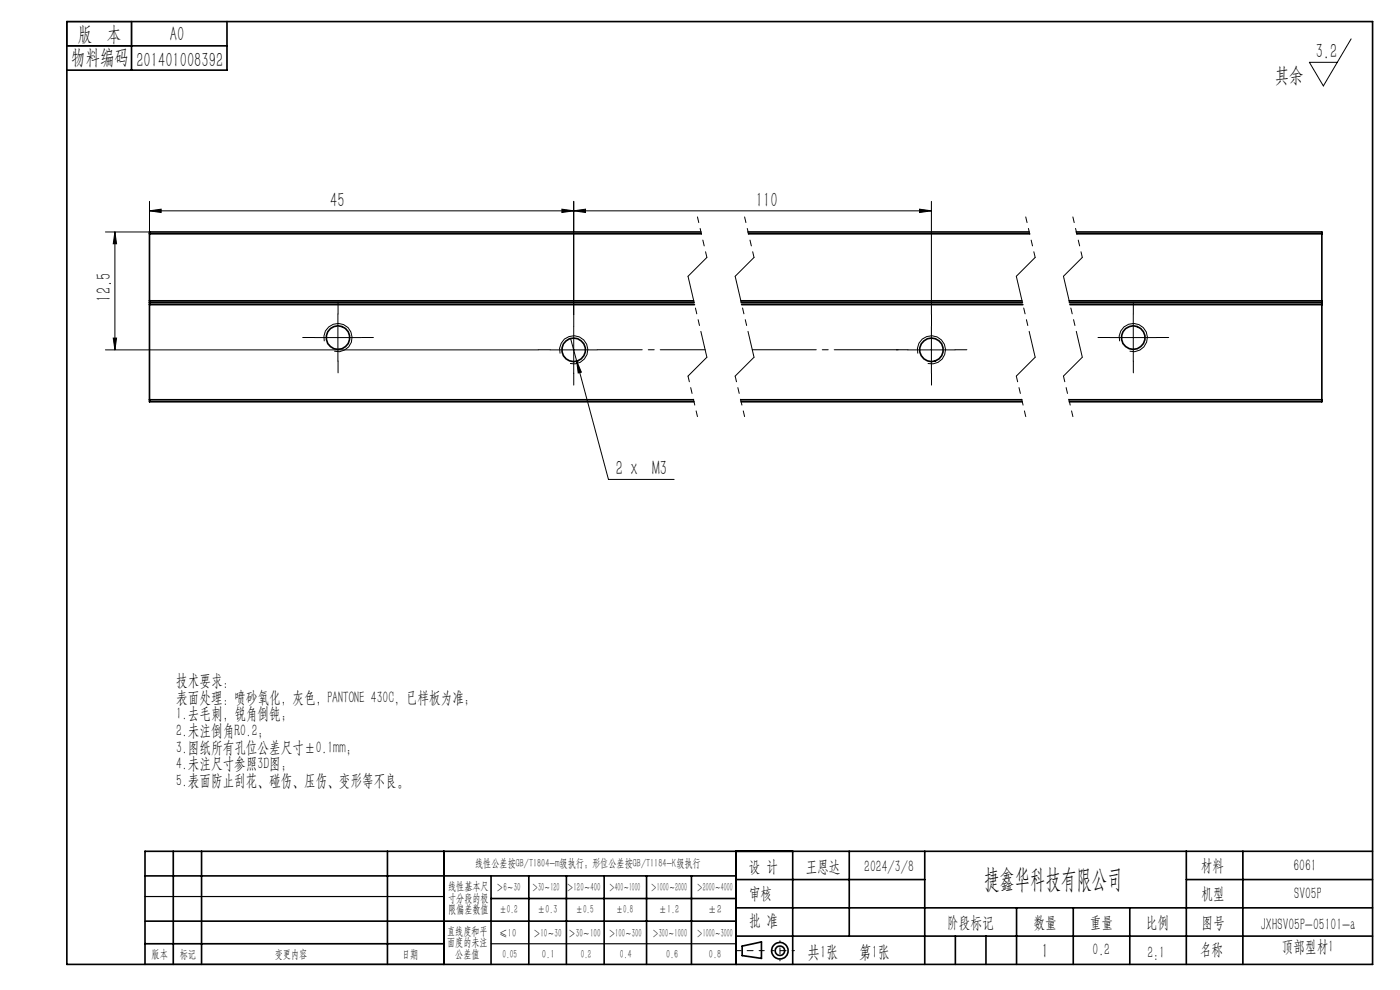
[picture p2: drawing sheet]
<svg xmlns="http://www.w3.org/2000/svg" width="297mm" height="210mm" viewBox="0 0 297 210" stroke-linecap="round" stroke-linejoin="round" font-family="sans-serif">
<g fill="none" stroke="#000" stroke-width=".35">
<path d="M14.2 4.6h277v200h-277zM14.2 9.7h34M27.9 4.6v10.3M48.2 4.6v10.3h-34M31.7 49.6h117.1M31.7 49.6v14.2M148.7 49.2h-117v.4M158.7 49.2h59.6M158.8 49.6h59.6M228.3 49.2h52.1v.4M228.4 49.6h52M280.4 49.6v14.2"/>
<path d="M31.7 63.8v.4M31.7 64.2v.4M31.7 63.8h115.4M31.7 64.2h115.5M31.7 64.6h115.6M31.7 64.6v20.2M157.2 63.8h59.6M157.2 64.2h59.7M157.3 64.6h59.7M226.8 63.8h53.6M226.9 64.2h53.5M227 64.6h53.4"/>
<path d="M280.4 63.8v.4M280.4 64.2v.4M280.4 64.6v20.2M31.7 84.8v.4h115.5M31.7 84.8h115.4M157.1 84.8h59.6M157.2 85.2h59.7M226.8 84.8h53.6M280.4 84.8v.4h-53.6M30.8 195.4h125.4M30.8 185.8h125.4M36.8 180.6v24"/>
<path d="M42.8 180.6v24M82.2 180.6v24M94.2 180.6v24M104.2 185.8v18.8M104.2 190.6h52M112.2 185.8v18.8M120.2 185.8v18.8M128.2 185.8v18.8M137.2 185.8v18.8M146.7 185.8v18.8M156.2 180.6v24M156.2 186.6h40"/>
<path d="M156.2 198.6h135M156.2 192.6h135M168.2 180.6v24M180.2 180.6v18M196.2 180.6v24M202.7 198.6v6M209.2 198.6v6M215.7 192.6v12M227.7 192.6v12M239.7 192.6v12M251.7 186.6h39.5M251.7 180.6v24"/>
<path d="M263.7 180.6v24M291.2 180.6h-260.4v24M30.8 200.2h63.4M157.4 200.7l4.1-.9v3.5l-4.1-.6z"/>
<circle cx="71.7" cy="71.6" r="2.49"/>
<circle cx="121.7" cy="74.2" r="2.49"/>
<circle cx="197.6" cy="74.2" r="2.5"/>
<circle cx="240.4" cy="71.6" r="2.49"/>
<circle cx="165.5" cy="201.7" r="1.74"/>
<circle cx="165.5" cy="201.7" r="1"/>
</g>
<g fill="none" stroke="#000" stroke-width=".21">
<path d="M286.6 8.2l-5.9 10-2.9-5h5.9M22.4 49.2h9.3M24.4 49.2l.3 2.5h-.7zM24.4 49.2v25M31.7 44.7l2.5-.3v.7zM31.7 42.7v21.1M31.7 44.7h165.9M119.2 44.4l2.5 .3-2.5 .4zM121.7 44.7l2.5-.3v.7zM121.7 42.7v24M195.1 44.4l2.5 .3-2.5 .4zM197.6 42.7v24"/>
<path d="M22.4 74.2h91.8M24 71.7h.7l-.3 2.5zM66.7 71.6h10M68.8 72.4a3 3 0 0 1 2.6-3.8 3 3 0 0 1 3.3 3.3 3 3 0 0 1-3.8 2.6M71.7 66.6v10M116.7 74.2h10M118.8 75a2.99 2.99 0 0 1 2.6-3.8 2.99 2.99 0 0 1 3.3 3.3 2.99 2.99 0 0 1-3.8 2.6M121 71.8l8.1 29.9h13.9M121.7 69.2v10M122.3 76.6l1 2.3-.6 .2zM192.6 74.2h10M194.7 75a2.99 2.99 0 0 1 2.6-3.8 2.99 2.99 0 0 1 3.3 3.3 2.99 2.99 0 0 1-3.8 2.6"/>
<path d="M197.6 69.2v10M235.4 71.6h10M237.5 72.4a2.99 2.99 0 0 1 2.7-3.8 2.99 2.99 0 0 1 3.2 3.3 2.99 2.99 0 0 1-3.8 2.6M240.4 66.6v10"/>
</g>
<path d="M148 46l2 8.6M158 46l2 8.6M217.6 46l2 8.6M227.6 46l2 8.6M146 79.8l2 8.6M156 79.8l2 8.6M215.6 79.8l2 8.6M225.6 79.8l2 8.6" fill="none" stroke="#000" stroke-width=".21" stroke-dasharray="6.3 1.3 1.3 1.3 1.3 1.3" stroke-dashoffset="5.1"/>
<path d="M150 54.6l-4 4M160 54.6l-4 4M219.6 54.6l-4 4M229.6 54.6l-4 4M150 75.8l-4 4M160 75.8l-4 4M219.6 75.8l-4 4M229.6 75.8l-4 4" fill="none" stroke="#000" stroke-width=".21" stroke-dasharray="6.3 1.3 1.3 1.3 1.3 1.3"/>
<path d="M146 58.6l4 17.2M156 58.6l4 17.2M215.6 58.6l4 17.2M225.6 58.6l4 17.2" fill="none" stroke="#000" stroke-width=".21" stroke-dasharray="6.3 1.3 1.3 1.3 1.3 1.3" stroke-dashoffset=".7"/>
<path d="M162.1 201.7h-6" fill="none" stroke="#000" stroke-width=".21" stroke-dasharray="15.2 1.3 1.3 1.3" stroke-dashoffset="14.1"/>
<path d="M168.5 201.7h-4.8" fill="none" stroke="#000" stroke-width=".21" stroke-dasharray="15.2 1.3 1.3 1.3" stroke-dashoffset="14.7"/>
<path d="M165.5 199.6v4.2" fill="none" stroke="#000" stroke-width=".21" stroke-dasharray="15.2 1.3 1.3 1.3" stroke-dashoffset="15"/>
<path d="M14.2 4.6h13.7v5.1h-13.7zM30.8 190.2h63.4M30.8 204.6h63.4M104.2 200.2h52" fill="none" stroke="#000" stroke-width=".25"/>
<g fill="none" stroke="#000" stroke-width=".21" stroke-dasharray="15.2 1.3 1.3 1.3">
<path d="M66.7 71.6h-2.5M71.7 66.6v-2.5M71.7 76.6v2.5M76.7 71.6h2.5M116.7 74.2h-2.5M121.7 69.2v-2.5M121.7 79.2v2.5M192.6 74.2h-2.5M197.6 69.2v-2.5M197.6 79.2v2.5M202.6 74.2h2.5M235.4 71.6h-2.5"/>
<path d="M240.4 66.6v-2.5M240.4 76.6v2.5M245.4 71.6h2.5"/>
</g>
<path d="M126.7 74.2h22.9" fill="none" stroke="#000" stroke-width=".21" stroke-dasharray="15.2 1.3 1.3 1.3" stroke-dashoffset="5.7"/>
<path d="M159.6 74.2h30.9" fill="none" stroke="#000" stroke-width=".21" stroke-dasharray="15.2 1.3 1.3 1.3" stroke-dashoffset="1.7"/>
<g fill="#000">
<path d="M122.3 76.6l1 2.3-.6 .2z"/>
<path d="M119.2 44.4l2.5 .3-2.5 .4zM31.7 44.7l2.5-.3v.7z"/>
<path d="M121.7 44.7l2.5-.3v.7zM195.1 44.4l2.5 .3-2.5 .4z"/>
<path d="M24 71.7h.7l-.3 2.5zM24.4 49.2l.3 2.5h-.7z"/>
</g>
<text font-size="5.6" x="208.8" y="188.3">捷鑫华科技有限公司</text>
<g font-size="4.4">
<text x="16.5" y="8.6">版 本</text>
<text x="36.1" y="8.6">A0</text>
<text x="15.1" y="13.7">物料编码</text>
<text x="28.9" y="14.2">201401008392</text>
<text x="270.5" y="17.3">其余</text>
<text x="279.1" y="12.3">3.2</text>
<text x="70" y="43.8">45</text>
<text x="160.4" y="43.8">110</text>
<text x="23.5" y="64" transform="rotate(-90 23.5 64)">12.5</text>
<text x="130.7" y="100.8">2 x M3</text>
<text x="221" y="203.2">1</text>
</g>
<g font-size="3.8">
<text x="171.3" y="203.2">共1张</text>
<text x="182.3" y="203.2">第1张</text>
</g>
<g font-size="3.5">
<text x="37.4" y="145.6">技术要求：</text>
<text x="37.4" y="149.1">表面处理：喷砂氧化，灰色，PANTONE 430C，已样板为准；</text>
<text x="37.4" y="152.6">1.去毛刺，锐角倒钝；</text>
<text x="37.4" y="156.1">2.未注倒角R0.2；</text>
<text x="37.4" y="159.7">3.图纸所有孔位公差尺寸±0.1mm；</text>
<text x="37.4" y="163.2">4.未注尺寸参照3D图；</text>
<text x="37.4" y="166.7">5.表面防止刮花、碰伤、压伤、变形等不良。</text>
<text x="158.9" y="184.9">设 计</text>
<text x="170.9" y="184.9">王恩达</text>
<text x="183.4" y="184.9">2024/3/8</text>
<text x="254.7" y="184.7">材料</text>
<text x="274.4" y="184.7">6061</text>
<text x="158.9" y="190.8">审核</text>
<text x="254.9" y="190.7">机型</text>
<text x="274.6" y="190.8">SV05P</text>
<text x="158.9" y="196.5">批 准</text>
<text x="200.9" y="196.9">阶段标记</text>
<text x="219.3" y="196.9">数量</text>
<text x="231.2" y="196.9">重量</text>
<text x="243.1" y="196.9">比例</text>
<text x="254.9" y="196.9">图号</text>
<text x="267.4" y="197.3">JXHSV05P-05101-a</text>
<text x="231.8" y="202.5">0.2</text>
<text x="243.4" y="203.2">2:1</text>
<text x="254.5" y="202.5">名称</text>
<text x="271.9" y="201.8">顶部型材1</text>
</g>
<g font-size="2.5">
<text x="100.8" y="184">线性公差按GB/T1804-m级执行；形位公差按GB/T1184-K级执行</text>
<text x="95.1" y="188.8">线性基本尺</text>
<text x="95.1" y="191.3">寸分段的极</text>
<text x="105.3" y="189.1">＞6～30</text>
<text x="112.9" y="189.1">＞30～120</text>
<text x="120.2" y="188.9">＞120～400</text>
<text x="129.2" y="188.9">＞400～1000</text>
<text x="138.1" y="189.1">＞1000～2000</text>
<text x="147.8" y="189.1">＞2000～4000</text>
<text x="95.1" y="193.8">限偏差数值</text>
<text x="105.9" y="193.8">±0.2</text>
<text x="114.1" y="193.8">±0.3</text>
<text x="122.2" y="193.8">±0.5</text>
<text x="130.7" y="193.8">±0.8</text>
<text x="139.8" y="193.8">±1.2</text>
<text x="150.2" y="193.8">±2</text>
<text x="32.2" y="203.2">版本</text>
<text x="38.1" y="203.2">标记</text>
<text x="58.3" y="203.2">变更内容</text>
<text x="85.3" y="203.2">日期</text>
<text x="94.8" y="198.3">直线度和平</text>
<text x="94.8" y="200.7">面度的未注</text>
<text x="96.6" y="203.2">公差值</text>
<text x="105.9" y="198.7">≤10</text>
<text x="106.6" y="203.2">0.05</text>
<text x="113.2" y="198.7">＞10～30</text>
<text x="115" y="203.2">0.1</text>
<text x="120.6" y="198.7">＞30～100</text>
<text x="123.2" y="203.2">0.2</text>
<text x="129.1" y="198.7">＞100～300</text>
<text x="131.5" y="203.2">0.4</text>
<text x="138.4" y="198.7">＞300～1000</text>
<text x="141.3" y="203.2">0.6</text>
<text x="147.8" y="198.7">＞1000～3000</text>
<text x="150.4" y="203.2">0.8</text>
</g>
</svg>
